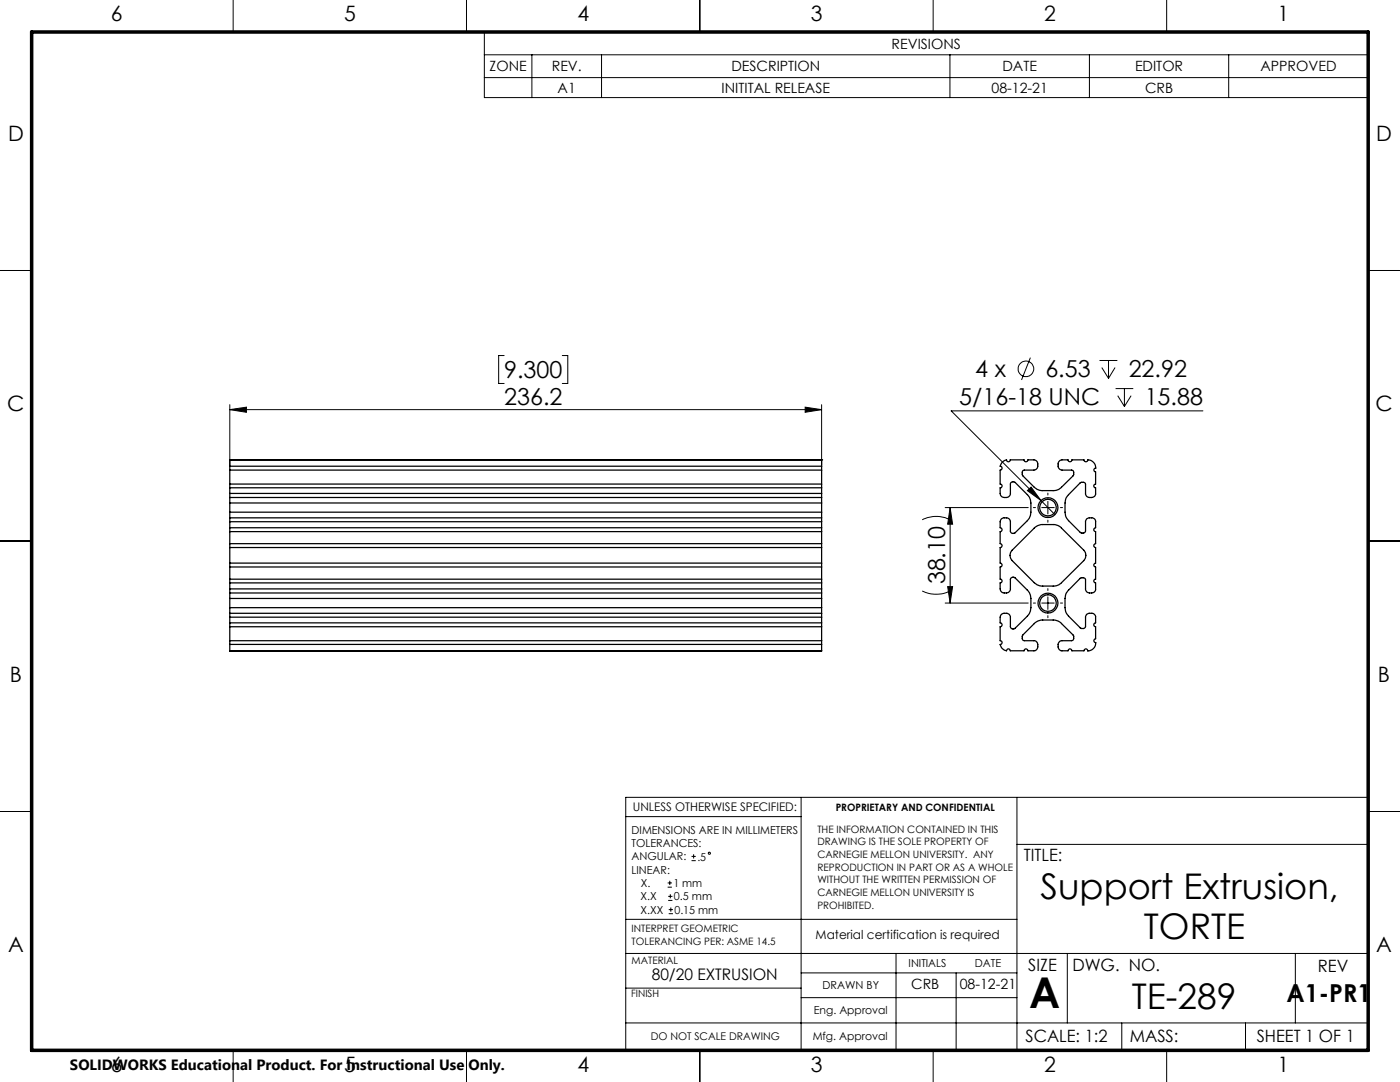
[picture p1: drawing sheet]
<svg xmlns="http://www.w3.org/2000/svg" width="279mm" height="216mm" viewBox="0 0 279 216" stroke-linecap="round" stroke-linejoin="round" font-family="sans-serif">
<g fill="none" stroke="#000" stroke-width=".2">
<path d="M46.5 0v6.4M93.1 0v6.4M96.7 6.4h176.3v13.1h-176.3zM96.7 10.9h176.3M96.7 15.5h176.3M106.2 10.9v8.6M120.1 10.9v8.6M139.7 0v6.4M186.2 0v6.4M189.6 10.9v8.6M217.4 10.9v8.6M232.8 0v6.4"/>
<path d="M245.2 10.9v8.6M0 54h6.3M273 54h6.4M100.6 70.9h-1.1v5.6h1.1M112.2 70.9h1.1v5.6h-1.1M205.6 71.4l-1.7 4.4M219.4 71.9h3.6M219.9 73.3l1.3 2.2M221.2 71.9v3.6M222.5 73.3l-1.3 2.2M222.6 77.5h3.6M223.1 79l1.3 2.1"/>
<path d="M224.4 77.5v3.6M225.7 79l-1.3 2.1M45.9 81.7l3.3-.5v1.1zM45.9 80.8v12M45.9 81.7h118.1M160.7 81.2l3.3 .5-3.3 .6zM164 80.8v12M205 97.9l.8-.7 2 2.7zM207.8 99.9l2.7 2.8M209.1 98.4v.4M240.1 82h-50.3l18 17.9M0 107.9h6.4"/>
<path d="M184 117.9a6.4 6.4 0 0 0 5.6 0M184 103.7a6.1 6.1 0 0 1 5.6 0M188.6 101.3h16.6M189.1 117.1h1l-.5 3.2zM189.6 101.3v19M189.6 101.3l.5 3.3h-1zM206.2 101.3h.5M207.9 101.3h2.5M209.1 100v2.6M209.1 103.8v.4M209.1 117.4v.4M209.1 119.1v2.5"/>
<path d="M211.6 101.3h.5M273 107.9h6.4M188.6 120.3h16.6M206.2 120.3h.5M207.9 120.3h2.5M209.1 122.8v.5M211.6 120.3h.5M159.9 159.1v50.3M203 159.1v50.3M273 159.1h-148.1v50.5M0 161.9h6.3M124.9 162.9h35"/>
<path d="M133.2 177h.9M133.2 176.2h.9M133.3 179.7h.9M133.3 178.9h.9M133.7 175.8v.8M133.8 178.4v.8M138 171.7h.9M138 170.9h.9M138.4 170.5v.8M203 168.5h70M273 161.9h6.4M124.9 197.2h35"/>
<path d="M124.9 190.3h148.1M124.9 183.4h78.1M133.5 182.3h.8M133.5 181.5h.8M133.9 181.1v.8M159.9 199.1h43.1M159.9 194.1h43.1M178.8 190.3v19.1M190.8 194.1v15.3M213 190.3v13.8M258.5 190.3v13.8M46.5 209.6v6.3"/>
<path d="M93.1 209.6v6.3M124.9 204.1h148.1M139.7 209.6v6.3M186.2 209.6v6.3M223.9 204.1v5.4M232.8 209.6v6.3M248.6 204.1v5.4"/>
<circle cx="204.7" cy="73.6" r="1.56"/>
<circle cx="141.6" cy="170.3" r=".21"/>
</g>
<path d="M6.3 6.4h266.7v203.2h-266.7z" fill="none" stroke="#000" stroke-width=".7"/>
<g fill="#000">
<path d="M45.9 81.7l3.3-.5v1.1zM160.7 81.2l3.3 .5-3.3 .6zM205 97.9l2.8 2-2-2.7z"/>
<path d="M189.6 101.3l.5 3.3h-1zM189.1 117.1h1l-.5 3.2z"/>
</g>
<g fill="none" stroke="#000" stroke-width=".25">
<path d="M45.9 96.6v.7M45.9 93v.8M45.9 98.5v.8M45.9 91.8v1.2M45.9 99.3v1.1M45.9 91.8h.1M45.9 96.6h118.1M45.9 97.3h118.1M45.9 93.8h118.1M45.9 93.8v2.8M45.9 97.3v1.2M45.9 93h118.1"/>
<path d="M45.9 98.5h118.1M45.9 99.3h118.1M45.9 91.8h118.1M164 96.6v.7M164 93v.8M164 98.5v.8M164 91.8v1.2M164 99.3v1.1M164 91.8h.1M164 93.8v2.8M164 97.3v1.2M199.9 92.4l.3-.4 .7-.2 .1 .2 .3 .1 .2-.1 .1-.2h2.8a.39 .39 0 0 0 .4 .3 .39 .39 0 0 0 .3-.3h1.4a.93 .93 0 0 1 .6 1.2 .85 .85 0 0 1-.8 .8h-2l-.3 .4v.6l3 2.8 .9 .3h2.3a2.31 2.31 0 0 0 1.6-.7l2.4-2.3 .1-.7-.4-.4h-2.1a.91 .91 0 0 1-.6-1.2 .85 .85 0 0 1 .7-.8h1.2l.2 .2 .2 .1 .3-.1 .1-.2h2.4a.39 .39 0 0 0 .4 .3 .39 .39 0 0 0 .4-.3 1.63 1.63 0 0 1 1.6 1.6 .37 .37 0 0 0-.4 .4 .37 .37 0 0 0 .4 .4v2.4l-.4 .2v.3l.4 .2v1.2a.78 .78 0 0 1-.8 .8 .92 .92 0 0 1-1.3-.8v-2l-.3-.3-.6 .1-2.9 2.9-.3 1.2v1.8a2.31 2.31 0 0 0 .8 1.7l2.5 2.5h.5l.3-.4v-2a.98 .98 0 0 1 1.3-.7 .73 .73 0 0 1 .8 .8v1.2l-.4 .3v.2l.4 .3v2.4a.39 .39 0 0 0-.4 .4 .39 .39 0 0 0 .4 .4v3.1l-.4 .2v.3l.4 .2v2.5a.37 .37 0 0 0-.4 .3 .37 .37 0 0 0 .4 .4v1.4a.93 .93 0 0 1-1.3 .6 .78 .78 0 0 1-.8-.8v-2l-.3-.2h-.6l-2.9 3-.3 1.1v1.8a2.31 2.31 0 0 0 .8 1.7l2.5 2.5h.5l.3-.3v-2.1a.98 .98 0 0 1 1.3-.6 .79 .79 0 0 1 .8 .7v1.2l-.4 .2v.3l.4 .3v2.4a.39 .39 0 0 0-.4 .4 .39 .39 0 0 0 .4 .3 1.63 1.63 0 0 1-1.6 1.7 .39 .39 0 0 0-.4-.4 .39 .39 0 0 0-.4 .4h-2.4l-.4-.4-.4 .4h-1.2a.78 .78 0 0 1-.7-.8 .98 .98 0 0 1 .6-1.3h2.1h.2l.2-.3-.1-.8-2.4-2.3a2.16 2.16 0 0 0-1.6-.7h-2.3l-.9 .3-3 2.9v.6l.3 .3h2a.78 .78 0 0 1 .8 .8 .98 .98 0 0 1-.6 1.3h-1.4a.39 .39 0 0 0-.3-.4 .39 .39 0 0 0-.4 .4h-2.8l-.3-.4-.4 .4-.5-.2-.5-.4-.3-.7h.2l.2-.4-.1-.2-.3-.2v-2.7a.39 .39 0 0 0 .4-.4 .39 .39 0 0 0-.4-.4v-1.3a.93 .93 0 0 1 1.3-.6 .78 .78 0 0 1 .7 .8v1.9l.4 .4 .5-.1 3-3 .2-1.2v-1.8a2.55 2.55 0 0 0-.7-1.6l-2.4-2.5a.58 .58 0 0 0-1 .3v2.1a1.02 1.02 0 0 1-1.4 .6l-.5-.5-.1-1.5a.37 .37 0 0 0 .4-.4 .37 .37 0 0 0-.4-.3v-2.5l.3-.1 .1-.3-.4-.3v-3.1a.39 .39 0 0 0 .4-.4 .39 .39 0 0 0-.4-.4v-2.4l.3-.1 .1-.3-.4-.4v-1.2a.91 .91 0 0 1 1.3-.8 .78 .78 0 0 1 .7 .8v2l.4 .3h.5l3-3.1 .2-1.1v-1.8a2.55 2.55 0 0 0-.7-1.7l-2.4-2.5a.58 .58 0 0 0-1 .4v2a1.02 1.02 0 0 1-1.4 .6l-.5-.4-.1-1.5a.37 .37 0 0 0 .4-.3 .37 .37 0 0 0-.4-.4v-2.8l.3-.1 .1-.3-.1-.3-.3-.1z"/>
<path d="M45.9 108.5v.8M45.9 112.4v.7M45.9 115.6v.7M45.9 105.3v.8M45.9 117.5v.8M45.9 103.3v.8M45.9 118.3v1.1M45.9 102.2v1.1M45.9 100.4v1.8M45.9 104.1v1.2M45.9 106.1v2.4M45.9 109.3v3.1"/>
<path d="M45.9 113.1v2.5M45.9 116.3v1.2M45.9 119.4v1.8M45.9 109.3h118.1M45.9 112.4h118.1M45.9 108.5h118.1M45.9 113.1h118.1M45.9 115.6h118.1M45.9 116.3h118.1M45.9 106.1h118.1M45.9 104.1h118.1M45.9 105.3h118.1"/>
<path d="M45.9 117.5h118.1M45.9 118.3h118.1M45.9 103.3h118.1M45.9 119.4h118.1M45.9 102.2h118.1M45.9 100.4h118.1M164 108.5v.8M164 112.4v.7M164 115.6v.7M164 105.3v.8M164 117.5v.8M164 103.3v.8"/>
<path d="M164 118.3v1.1M164 102.2v1.1M164 100.4v1.8M164 104.1v1.2M164 106.1v2.4M164 109.3v3.1M164 113.1v2.5M164 116.3v1.2M164 119.4v1.8M202 109.8l4.4-4.4a2.31 2.31 0 0 1 1.7-.7h2.1a2.16 2.16 0 0 1 1.6 .7l4.5 4.4a1.49 1.49 0 0 1 0 2.1l-4.5 4.4a2.31 2.31 0 0 1-1.6 .6h-2.1a2.48 2.48 0 0 1-1.7-.6l-4.4-4.4a1.49 1.49 0 0 1 0-2.1zM45.9 127.8v.8M45.9 128.6v1.3"/>
<path d="M45.9 124.3v.8M45.9 122.4v.8M45.9 121.2v1.2M45.9 123.2v1.1M45.9 125.1v2.7M45.9 129.9h.1M45.9 127.8h118.1M45.9 128.6h118.1M45.9 129.9h118.1M45.9 125.1h118.1M45.9 124.3h118.1M45.9 123.2h118.1"/>
<path d="M45.9 122.4h118.1M45.9 121.2h118.1M164 127.8v.8M164 128.6v1.3M164 124.3v.8M164 122.4v.8M164 121.2v1.2M164 123.2v1.1M164 125.1v2.7M164 129.9h.1"/>
<circle cx="209.1" cy="101.3" r="1.66"/>
<circle cx="209.1" cy="101.3" r="1.98"/>
<circle cx="209.1" cy="120.3" r="1.66"/>
<circle cx="209.1" cy="120.3" r="1.98"/>
</g>
<text font-size="8.5" x="205.4" y="201.2">A</text>
<g font-size="7.1">
<text x="207.7" y="179.4">Support Extrusion,</text>
<text x="228.3" y="187.4">TORTE</text>
<text x="225.9" y="201.3">TE-289</text>
</g>
<text font-size="4.9" x="256.8" y="199.9">A1-PR1</text>
<g font-size="4.7">
<text x="100.6" y="75.5">9.300</text>
<text x="194.6" y="75.3">4 x</text>
<text x="208.6" y="75.3">6.53</text>
<text x="225.3" y="75.3">22.92</text>
<text x="100.6" y="80.7">236.2</text>
<text x="191.4" y="80.9">5/16-18 UNC</text>
<text x="228.4" y="80.9">15.88</text>
<text x="188.6" y="116.6" transform="rotate(-90 188.6 116.6)">38.10</text>
</g>
<g font-size="4.2">
<text x="22.1" y="4.3">6</text>
<text x="68.7" y="4.3">5</text>
<text x="115.2" y="4.3">4</text>
<text x="161.8" y="4.3">3</text>
<text x="208.4" y="4.3">2</text>
<text x="254.9" y="4.3">1</text>
<text x="1.6" y="28.1">D</text>
<text x="274.6" y="28.1">D</text>
<text x="1.5" y="82.1">C</text>
<text x="274.5" y="82.1">C</text>
<text x="2" y="136">B</text>
<text x="275" y="136">B</text>
<text x="1.6" y="190">A</text>
<text x="274.7" y="190">A</text>
<text x="22.1" y="213.8">6</text>
<text x="68.7" y="213.8">5</text>
<text x="115.2" y="213.8">4</text>
<text x="161.8" y="213.8">3</text>
<text x="208.4" y="213.8">2</text>
<text x="254.9" y="213.8">1</text>
</g>
<g font-size="3.4">
<text x="204.3" y="171.7">TITLE:</text>
<text x="205.2" y="193.7">SIZE</text>
<text x="214" y="193.8">DWG. NO.</text>
<text x="263" y="193.9">REV</text>
<text x="204.7" y="207.8">SCALE: 1:2</text>
<text x="225.5" y="207.8">MASS:</text>
<text x="250.8" y="207.8">SHEET 1 OF 1</text>
</g>
<text font-size="3.2" x="130.1" y="195.5">80/20 EXTRUSION</text>
<text font-size="3" x="14" y="213.5">SOLIDWORKS Educational Product. For Instructional Use Only.</text>
<g font-size="2.8">
<text x="177.9" y="9.7">REVISIONS</text>
<text x="97.7" y="14.2">ZONE</text>
<text x="110.1" y="14.2">REV.</text>
<text x="146" y="14.2">DESCRIPTION</text>
<text x="200.1" y="14.2">DATE</text>
<text x="226.5" y="14.2">EDITOR</text>
<text x="251.5" y="14.2">APPROVED</text>
<text x="111.3" y="18.5">A1</text>
<text x="144" y="18.5">INITITAL RELEASE</text>
<text x="197.9" y="18.5">08-12-21</text>
<text x="228.5" y="18.5">CRB</text>
<text x="181.9" y="197.4">CRB</text>
<text x="191.5" y="197.4">08-12-21</text>
</g>
<text font-size="2.5" x="162.8" y="187.4">Material certification is required</text>
<text font-size="2.4" x="126.3" y="161.8">UNLESS OTHERWISE SPECIFIED:</text>
<g font-size="2.2">
<text x="126" y="166.4">DIMENSIONS ARE IN MILLIMETERS</text>
<text x="126" y="169.1">TOLERANCES:</text>
<text x="126" y="171.7">ANGULAR:</text>
<text x="139.2" y="171.7">.5</text>
<text x="126" y="174.4">LINEAR:</text>
<text x="127.9" y="179.7">X.X</text>
<text x="127.9" y="177">X.</text>
<text x="134.4" y="177">1 mm</text>
<text x="134.5" y="179.7">0.5 mm</text>
<text x="127.9" y="182.3">X.XX</text>
<text x="134.6" y="182.3">0.15 mm</text>
<text x="164.1" y="197.4">DRAWN BY</text>
<text x="181.3" y="193">INITIALS</text>
<text x="194.5" y="193">DATE</text>
<text x="162.4" y="202.2">Eng. Approval</text>
<text x="162.2" y="207.4">Mfg. Approval</text>
</g>
<text font-size="2.1" x="129.9" y="207.5">DO NOT SCALE DRAWING</text>
<g font-size="2">
<text x="166.8" y="161.8">PROPRIETARY AND CONFIDENTIAL</text>
<text x="163.1" y="166.2">THE INFORMATION CONTAINED IN THIS</text>
<text x="163.1" y="168.7">DRAWING IS THE SOLE PROPERTY OF</text>
<text x="163.1" y="171.2">CARNEGIE MELLON UNIVERSITY. ANY</text>
<text x="163.1" y="173.7">REPRODUCTION IN PART OR AS A WHOLE</text>
<text x="163.1" y="176.3">WITHOUT THE WRITTEN PERMISSION OF</text>
<text x="163.1" y="178.8">CARNEGIE MELLON UNIVERSITY IS</text>
<text x="163.1" y="181.3">PROHIBITED.</text>
<text x="126" y="186.1">INTERPRET GEOMETRIC</text>
<text x="126" y="188.6">TOLERANCING PER: ASME 14.5</text>
<text x="126" y="192.3">MATERIAL</text>
<text x="126" y="199">FINISH</text>
</g>
</svg>
